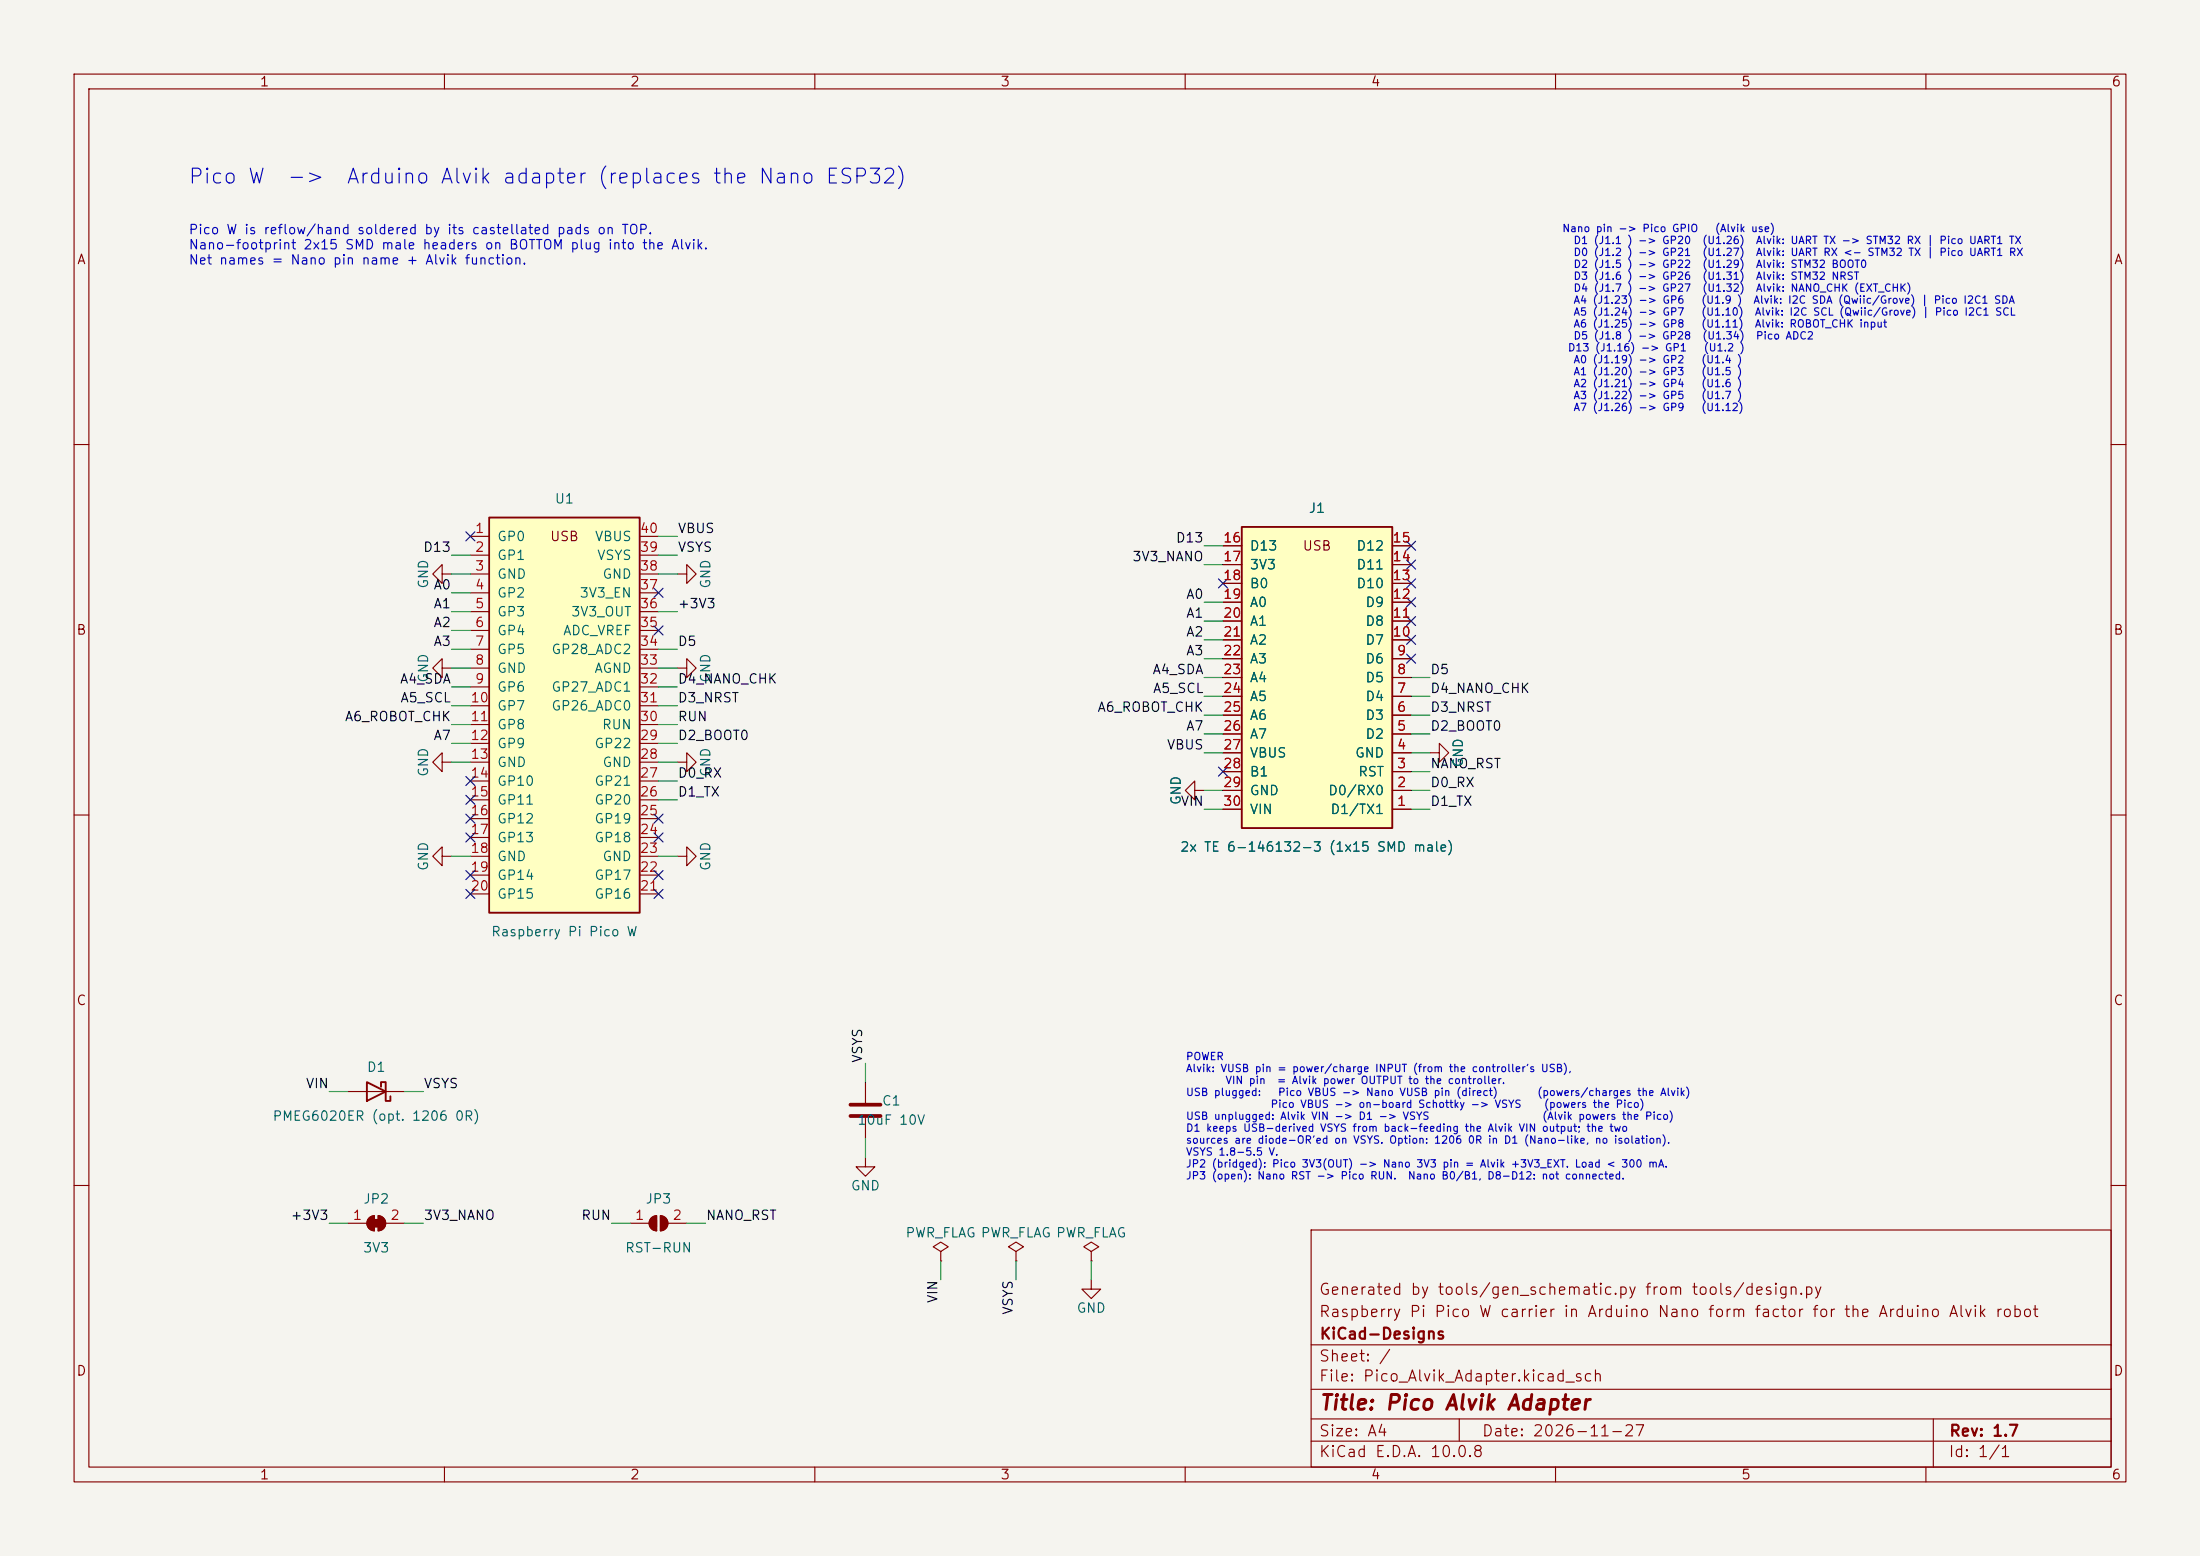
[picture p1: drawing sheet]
(kicad_sch (version 20230121) (generator eeschema)

 (paper "A4")

 (title_block
  (title "Pico Alvik Adapter")
  (date "2026-11-27")
  (rev "1.7")
  (company "KiCad-Designs")
  (comment 1 "Raspberry Pi Pico W carrier in Arduino Nano form factor for the Arduino Alvik robot")
  (comment 2 "Generated by tools/gen_schematic.py from tools/design.py"))

 (lib_symbols
  (symbol "Device:C" (pin_numbers hide) (pin_names (offset 0.254)) (in_bom yes) (on_board yes)
    (property "Reference" "C" (at 0.635 2.54 0) (effects (font (size 1.27 1.27)) (justify left)))
    (property "Value" "C" (at 0.635 -2.54 0) (effects (font (size 1.27 1.27)) (justify left)))
    (property "Footprint" "" (at 0.9652 -3.81 0) (effects (font (size 1.27 1.27)) hide))
    (property "Datasheet" "~" (at 0 0 0) (effects (font (size 1.27 1.27)) hide))
    (symbol "C_0_1"
    (polyline (pts (xy -2.032 -0.762) (xy 2.032 -0.762)) (stroke (width 0.508) (type default)) (fill (type none)))
    (polyline (pts (xy -2.032 0.762) (xy 2.032 0.762)) (stroke (width 0.508) (type default)) (fill (type none))))
    (symbol "C_1_1"
    (pin passive line (at 0 3.81 270) (length 2.794) (name "~" (effects (font (size 1.27 1.27)))) (number "1" (effects (font (size 1.27 1.27)))))
    (pin passive line (at 0 -3.81 90) (length 2.794) (name "~" (effects (font (size 1.27 1.27)))) (number "2" (effects (font (size 1.27 1.27)))))))
  (symbol "Device:D_Schottky" (pin_numbers hide) (pin_names (offset 1.016) hide) (in_bom yes) (on_board yes)
    (property "Reference" "D" (at 0 2.54 0) (effects (font (size 1.27 1.27))))
    (property "Value" "D_Schottky" (at 0 -2.54 0) (effects (font (size 1.27 1.27))))
    (property "Footprint" "" (at 0 0 0) (effects (font (size 1.27 1.27)) hide))
    (property "Datasheet" "~" (at 0 0 0) (effects (font (size 1.27 1.27)) hide))
    (symbol "D_Schottky_0_1"
    (polyline (pts (xy 1.27 0) (xy -1.27 0)) (stroke (width 0) (type default)) (fill (type none)))
    (polyline (pts (xy 1.27 1.27) (xy 1.27 -1.27) (xy -1.27 0) (xy 1.27 1.27)) (stroke (width 0.254) (type default)) (fill (type none)))
    (polyline (pts (xy -1.905 0.635) (xy -1.905 1.27) (xy -1.27 1.27) (xy -1.27 -1.27) (xy -0.635 -1.27) (xy -0.635 -0.635)) (stroke (width 0.254) (type default)) (fill (type none))))
    (symbol "D_Schottky_1_1"
    (pin passive line (at -3.81 0 0) (length 2.54) (name "K" (effects (font (size 1.27 1.27)))) (number "1" (effects (font (size 1.27 1.27)))))
    (pin passive line (at 3.81 0 180) (length 2.54) (name "A" (effects (font (size 1.27 1.27)))) (number "2" (effects (font (size 1.27 1.27)))))))
  (symbol "Jumper:SolderJumper_2_Bridged" (pin_names (offset 0) hide) (in_bom yes) (on_board yes)
    (property "Reference" "JP" (at 0 2.032 0) (effects (font (size 1.27 1.27))))
    (property "Value" "SolderJumper_2_Bridged" (at 0 -2.54 0) (effects (font (size 1.27 1.27))))
    (property "Footprint" "" (at 0 0 0) (effects (font (size 1.27 1.27)) hide))
    (property "Datasheet" "~" (at 0 0 0) (effects (font (size 1.27 1.27)) hide))
    (symbol "SolderJumper_2_Bridged_0_1"
    (rectangle (start -0.508 0.508) (end 0.508 -0.508) (stroke (width 0) (type default)) (fill (type outline)))
    (arc (start -0.254 1.016) (mid -1.2656 0) (end -0.254 -1.016) (stroke (width 0) (type default)) (fill (type none)))
    (arc (start -0.254 1.016) (mid -1.2656 0) (end -0.254 -1.016) (stroke (width 0) (type default)) (fill (type outline)))
    (polyline (pts (xy -0.254 1.016) (xy -0.254 -1.016)) (stroke (width 0) (type default)) (fill (type none)))
    (polyline (pts (xy 0.254 1.016) (xy 0.254 -1.016)) (stroke (width 0) (type default)) (fill (type none)))
    (arc (start 0.254 -1.016) (mid 1.2656 0) (end 0.254 1.016) (stroke (width 0) (type default)) (fill (type none)))
    (arc (start 0.254 -1.016) (mid 1.2656 0) (end 0.254 1.016) (stroke (width 0) (type default)) (fill (type outline))))
    (symbol "SolderJumper_2_Bridged_1_1"
    (pin passive line (at -3.81 0 0) (length 2.54) (name "A" (effects (font (size 1.27 1.27)))) (number "1" (effects (font (size 1.27 1.27)))))
    (pin passive line (at 3.81 0 180) (length 2.54) (name "B" (effects (font (size 1.27 1.27)))) (number "2" (effects (font (size 1.27 1.27)))))))
  (symbol "Jumper:SolderJumper_2_Open" (pin_names (offset 0) hide) (in_bom yes) (on_board yes)
    (property "Reference" "JP" (at 0 2.032 0) (effects (font (size 1.27 1.27))))
    (property "Value" "SolderJumper_2_Open" (at 0 -2.54 0) (effects (font (size 1.27 1.27))))
    (property "Footprint" "" (at 0 0 0) (effects (font (size 1.27 1.27)) hide))
    (property "Datasheet" "~" (at 0 0 0) (effects (font (size 1.27 1.27)) hide))
    (symbol "SolderJumper_2_Open_0_1"
    (arc (start -0.254 1.016) (mid -1.2656 0) (end -0.254 -1.016) (stroke (width 0) (type default)) (fill (type none)))
    (arc (start -0.254 1.016) (mid -1.2656 0) (end -0.254 -1.016) (stroke (width 0) (type default)) (fill (type outline)))
    (polyline (pts (xy -0.254 1.016) (xy -0.254 -1.016)) (stroke (width 0) (type default)) (fill (type none)))
    (polyline (pts (xy 0.254 1.016) (xy 0.254 -1.016)) (stroke (width 0) (type default)) (fill (type none)))
    (arc (start 0.254 -1.016) (mid 1.2656 0) (end 0.254 1.016) (stroke (width 0) (type default)) (fill (type none)))
    (arc (start 0.254 -1.016) (mid 1.2656 0) (end 0.254 1.016) (stroke (width 0) (type default)) (fill (type outline))))
    (symbol "SolderJumper_2_Open_1_1"
    (pin passive line (at -3.81 0 0) (length 2.54) (name "A" (effects (font (size 1.27 1.27)))) (number "1" (effects (font (size 1.27 1.27)))))
    (pin passive line (at 3.81 0 180) (length 2.54) (name "B" (effects (font (size 1.27 1.27)))) (number "2" (effects (font (size 1.27 1.27)))))))
  (symbol "PicoAlvik:Arduino_Nano_Headers" (pin_names (offset 1.016)) (in_bom yes) (on_board yes)
    (property "Reference" "J" (at 0 22.225 0) (effects (font (size 1.27 1.27))))
    (property "Value" "Arduino_Nano_Headers" (at 0 -22.225 0) (effects (font (size 1.27 1.27))))
    (property "Footprint" "PicoAlvik:Arduino_Nano_SMD_Headers_Bottom" (at 0 -24.765 0) (effects (font (size 1.27 1.27)) hide))
    (property "Datasheet" "https://docs.arduino.cc/hardware/nano-esp32" (at 0 -27.305 0) (effects (font (size 1.27 1.27)) hide))
    (symbol "Arduino_Nano_Headers_0_1"
    (rectangle (start -10.16 20.32) (end 10.16 -20.32) (stroke (width 0.254) (type default)) (fill (type background)))
    (text "USB" (at 0 17.78 0) (effects (font (size 1.27 1.27)))))
    (symbol "Arduino_Nano_Headers_1_1"
    (pin passive line (at -12.7 17.78 0) (length 2.54) (name "D13" (effects (font (size 1.27 1.27)))) (number "16" (effects (font (size 1.27 1.27)))))
    (pin passive line (at -12.7 15.24 0) (length 2.54) (name "3V3" (effects (font (size 1.27 1.27)))) (number "17" (effects (font (size 1.27 1.27)))))
    (pin passive line (at -12.7 12.7 0) (length 2.54) (name "B0" (effects (font (size 1.27 1.27)))) (number "18" (effects (font (size 1.27 1.27)))))
    (pin passive line (at -12.7 10.16 0) (length 2.54) (name "A0" (effects (font (size 1.27 1.27)))) (number "19" (effects (font (size 1.27 1.27)))))
    (pin passive line (at -12.7 7.62 0) (length 2.54) (name "A1" (effects (font (size 1.27 1.27)))) (number "20" (effects (font (size 1.27 1.27)))))
    (pin passive line (at -12.7 5.08 0) (length 2.54) (name "A2" (effects (font (size 1.27 1.27)))) (number "21" (effects (font (size 1.27 1.27)))))
    (pin passive line (at -12.7 2.54 0) (length 2.54) (name "A3" (effects (font (size 1.27 1.27)))) (number "22" (effects (font (size 1.27 1.27)))))
    (pin passive line (at -12.7 0 0) (length 2.54) (name "A4" (effects (font (size 1.27 1.27)))) (number "23" (effects (font (size 1.27 1.27)))))
    (pin passive line (at -12.7 -2.54 0) (length 2.54) (name "A5" (effects (font (size 1.27 1.27)))) (number "24" (effects (font (size 1.27 1.27)))))
    (pin passive line (at -12.7 -5.08 0) (length 2.54) (name "A6" (effects (font (size 1.27 1.27)))) (number "25" (effects (font (size 1.27 1.27)))))
    (pin passive line (at -12.7 -7.62 0) (length 2.54) (name "A7" (effects (font (size 1.27 1.27)))) (number "26" (effects (font (size 1.27 1.27)))))
    (pin passive line (at -12.7 -10.16 0) (length 2.54) (name "VBUS" (effects (font (size 1.27 1.27)))) (number "27" (effects (font (size 1.27 1.27)))))
    (pin passive line (at -12.7 -12.7 0) (length 2.54) (name "B1" (effects (font (size 1.27 1.27)))) (number "28" (effects (font (size 1.27 1.27)))))
    (pin passive line (at -12.7 -15.24 0) (length 2.54) (name "GND" (effects (font (size 1.27 1.27)))) (number "29" (effects (font (size 1.27 1.27)))))
    (pin passive line (at -12.7 -17.78 0) (length 2.54) (name "VIN" (effects (font (size 1.27 1.27)))) (number "30" (effects (font (size 1.27 1.27)))))
    (pin passive line (at 12.7 17.78 180) (length 2.54) (name "D12" (effects (font (size 1.27 1.27)))) (number "15" (effects (font (size 1.27 1.27)))))
    (pin passive line (at 12.7 15.24 180) (length 2.54) (name "D11" (effects (font (size 1.27 1.27)))) (number "14" (effects (font (size 1.27 1.27)))))
    (pin passive line (at 12.7 12.7 180) (length 2.54) (name "D10" (effects (font (size 1.27 1.27)))) (number "13" (effects (font (size 1.27 1.27)))))
    (pin passive line (at 12.7 10.16 180) (length 2.54) (name "D9" (effects (font (size 1.27 1.27)))) (number "12" (effects (font (size 1.27 1.27)))))
    (pin passive line (at 12.7 7.62 180) (length 2.54) (name "D8" (effects (font (size 1.27 1.27)))) (number "11" (effects (font (size 1.27 1.27)))))
    (pin passive line (at 12.7 5.08 180) (length 2.54) (name "D7" (effects (font (size 1.27 1.27)))) (number "10" (effects (font (size 1.27 1.27)))))
    (pin passive line (at 12.7 2.54 180) (length 2.54) (name "D6" (effects (font (size 1.27 1.27)))) (number "9" (effects (font (size 1.27 1.27)))))
    (pin passive line (at 12.7 0 180) (length 2.54) (name "D5" (effects (font (size 1.27 1.27)))) (number "8" (effects (font (size 1.27 1.27)))))
    (pin passive line (at 12.7 -2.54 180) (length 2.54) (name "D4" (effects (font (size 1.27 1.27)))) (number "7" (effects (font (size 1.27 1.27)))))
    (pin passive line (at 12.7 -5.08 180) (length 2.54) (name "D3" (effects (font (size 1.27 1.27)))) (number "6" (effects (font (size 1.27 1.27)))))
    (pin passive line (at 12.7 -7.62 180) (length 2.54) (name "D2" (effects (font (size 1.27 1.27)))) (number "5" (effects (font (size 1.27 1.27)))))
    (pin passive line (at 12.7 -10.16 180) (length 2.54) (name "GND" (effects (font (size 1.27 1.27)))) (number "4" (effects (font (size 1.27 1.27)))))
    (pin passive line (at 12.7 -12.7 180) (length 2.54) (name "RST" (effects (font (size 1.27 1.27)))) (number "3" (effects (font (size 1.27 1.27)))))
    (pin passive line (at 12.7 -15.24 180) (length 2.54) (name "D0/RX0" (effects (font (size 1.27 1.27)))) (number "2" (effects (font (size 1.27 1.27)))))
    (pin passive line (at 12.7 -17.78 180) (length 2.54) (name "D1/TX1" (effects (font (size 1.27 1.27)))) (number "1" (effects (font (size 1.27 1.27)))))))
  (symbol "PicoAlvik:RPi_Pico_W" (pin_names (offset 1.016)) (in_bom yes) (on_board yes)
    (property "Reference" "U" (at 0 28.575 0) (effects (font (size 1.27 1.27))))
    (property "Value" "RPi_Pico_W" (at 0 -28.575 0) (effects (font (size 1.27 1.27))))
    (property "Footprint" "PicoAlvik:RPi_Pico_W_SMD_Castellated" (at 0 -31.115 0) (effects (font (size 1.27 1.27)) hide))
    (property "Datasheet" "https://datasheets.raspberrypi.com/picow/pico-w-datasheet.pdf" (at 0 -33.655 0) (effects (font (size 1.27 1.27)) hide))
    (symbol "RPi_Pico_W_0_1"
    (rectangle (start -10.16 26.67) (end 10.16 -26.67) (stroke (width 0.254) (type default)) (fill (type background)))
    (text "USB" (at 0 24.13 0) (effects (font (size 1.27 1.27)))))
    (symbol "RPi_Pico_W_1_1"
    (pin bidirectional line (at -12.7 24.13 0) (length 2.54) (name "GP0" (effects (font (size 1.27 1.27)))) (number "1" (effects (font (size 1.27 1.27)))))
    (pin bidirectional line (at -12.7 21.59 0) (length 2.54) (name "GP1" (effects (font (size 1.27 1.27)))) (number "2" (effects (font (size 1.27 1.27)))))
    (pin power_in line (at -12.7 19.05 0) (length 2.54) (name "GND" (effects (font (size 1.27 1.27)))) (number "3" (effects (font (size 1.27 1.27)))))
    (pin bidirectional line (at -12.7 16.51 0) (length 2.54) (name "GP2" (effects (font (size 1.27 1.27)))) (number "4" (effects (font (size 1.27 1.27)))))
    (pin bidirectional line (at -12.7 13.97 0) (length 2.54) (name "GP3" (effects (font (size 1.27 1.27)))) (number "5" (effects (font (size 1.27 1.27)))))
    (pin bidirectional line (at -12.7 11.43 0) (length 2.54) (name "GP4" (effects (font (size 1.27 1.27)))) (number "6" (effects (font (size 1.27 1.27)))))
    (pin bidirectional line (at -12.7 8.89 0) (length 2.54) (name "GP5" (effects (font (size 1.27 1.27)))) (number "7" (effects (font (size 1.27 1.27)))))
    (pin power_in line (at -12.7 6.35 0) (length 2.54) (name "GND" (effects (font (size 1.27 1.27)))) (number "8" (effects (font (size 1.27 1.27)))))
    (pin bidirectional line (at -12.7 3.81 0) (length 2.54) (name "GP6" (effects (font (size 1.27 1.27)))) (number "9" (effects (font (size 1.27 1.27)))))
    (pin bidirectional line (at -12.7 1.27 0) (length 2.54) (name "GP7" (effects (font (size 1.27 1.27)))) (number "10" (effects (font (size 1.27 1.27)))))
    (pin bidirectional line (at -12.7 -1.27 0) (length 2.54) (name "GP8" (effects (font (size 1.27 1.27)))) (number "11" (effects (font (size 1.27 1.27)))))
    (pin bidirectional line (at -12.7 -3.81 0) (length 2.54) (name "GP9" (effects (font (size 1.27 1.27)))) (number "12" (effects (font (size 1.27 1.27)))))
    (pin power_in line (at -12.7 -6.35 0) (length 2.54) (name "GND" (effects (font (size 1.27 1.27)))) (number "13" (effects (font (size 1.27 1.27)))))
    (pin bidirectional line (at -12.7 -8.89 0) (length 2.54) (name "GP10" (effects (font (size 1.27 1.27)))) (number "14" (effects (font (size 1.27 1.27)))))
    (pin bidirectional line (at -12.7 -11.43 0) (length 2.54) (name "GP11" (effects (font (size 1.27 1.27)))) (number "15" (effects (font (size 1.27 1.27)))))
    (pin bidirectional line (at -12.7 -13.97 0) (length 2.54) (name "GP12" (effects (font (size 1.27 1.27)))) (number "16" (effects (font (size 1.27 1.27)))))
    (pin bidirectional line (at -12.7 -16.51 0) (length 2.54) (name "GP13" (effects (font (size 1.27 1.27)))) (number "17" (effects (font (size 1.27 1.27)))))
    (pin power_in line (at -12.7 -19.05 0) (length 2.54) (name "GND" (effects (font (size 1.27 1.27)))) (number "18" (effects (font (size 1.27 1.27)))))
    (pin bidirectional line (at -12.7 -21.59 0) (length 2.54) (name "GP14" (effects (font (size 1.27 1.27)))) (number "19" (effects (font (size 1.27 1.27)))))
    (pin bidirectional line (at -12.7 -24.13 0) (length 2.54) (name "GP15" (effects (font (size 1.27 1.27)))) (number "20" (effects (font (size 1.27 1.27)))))
    (pin passive line (at 12.7 24.13 180) (length 2.54) (name "VBUS" (effects (font (size 1.27 1.27)))) (number "40" (effects (font (size 1.27 1.27)))))
    (pin power_in line (at 12.7 21.59 180) (length 2.54) (name "VSYS" (effects (font (size 1.27 1.27)))) (number "39" (effects (font (size 1.27 1.27)))))
    (pin power_in line (at 12.7 19.05 180) (length 2.54) (name "GND" (effects (font (size 1.27 1.27)))) (number "38" (effects (font (size 1.27 1.27)))))
    (pin input line (at 12.7 16.51 180) (length 2.54) (name "3V3_EN" (effects (font (size 1.27 1.27)))) (number "37" (effects (font (size 1.27 1.27)))))
    (pin power_out line (at 12.7 13.97 180) (length 2.54) (name "3V3_OUT" (effects (font (size 1.27 1.27)))) (number "36" (effects (font (size 1.27 1.27)))))
    (pin passive line (at 12.7 11.43 180) (length 2.54) (name "ADC_VREF" (effects (font (size 1.27 1.27)))) (number "35" (effects (font (size 1.27 1.27)))))
    (pin bidirectional line (at 12.7 8.89 180) (length 2.54) (name "GP28_ADC2" (effects (font (size 1.27 1.27)))) (number "34" (effects (font (size 1.27 1.27)))))
    (pin power_in line (at 12.7 6.35 180) (length 2.54) (name "AGND" (effects (font (size 1.27 1.27)))) (number "33" (effects (font (size 1.27 1.27)))))
    (pin bidirectional line (at 12.7 3.81 180) (length 2.54) (name "GP27_ADC1" (effects (font (size 1.27 1.27)))) (number "32" (effects (font (size 1.27 1.27)))))
    (pin bidirectional line (at 12.7 1.27 180) (length 2.54) (name "GP26_ADC0" (effects (font (size 1.27 1.27)))) (number "31" (effects (font (size 1.27 1.27)))))
    (pin input line (at 12.7 -1.27 180) (length 2.54) (name "RUN" (effects (font (size 1.27 1.27)))) (number "30" (effects (font (size 1.27 1.27)))))
    (pin bidirectional line (at 12.7 -3.81 180) (length 2.54) (name "GP22" (effects (font (size 1.27 1.27)))) (number "29" (effects (font (size 1.27 1.27)))))
    (pin power_in line (at 12.7 -6.35 180) (length 2.54) (name "GND" (effects (font (size 1.27 1.27)))) (number "28" (effects (font (size 1.27 1.27)))))
    (pin bidirectional line (at 12.7 -8.89 180) (length 2.54) (name "GP21" (effects (font (size 1.27 1.27)))) (number "27" (effects (font (size 1.27 1.27)))))
    (pin bidirectional line (at 12.7 -11.43 180) (length 2.54) (name "GP20" (effects (font (size 1.27 1.27)))) (number "26" (effects (font (size 1.27 1.27)))))
    (pin bidirectional line (at 12.7 -13.97 180) (length 2.54) (name "GP19" (effects (font (size 1.27 1.27)))) (number "25" (effects (font (size 1.27 1.27)))))
    (pin bidirectional line (at 12.7 -16.51 180) (length 2.54) (name "GP18" (effects (font (size 1.27 1.27)))) (number "24" (effects (font (size 1.27 1.27)))))
    (pin power_in line (at 12.7 -19.05 180) (length 2.54) (name "GND" (effects (font (size 1.27 1.27)))) (number "23" (effects (font (size 1.27 1.27)))))
    (pin bidirectional line (at 12.7 -21.59 180) (length 2.54) (name "GP17" (effects (font (size 1.27 1.27)))) (number "22" (effects (font (size 1.27 1.27)))))
    (pin bidirectional line (at 12.7 -24.13 180) (length 2.54) (name "GP16" (effects (font (size 1.27 1.27)))) (number "21" (effects (font (size 1.27 1.27)))))))
  (symbol "power:GND" (power) (pin_names (offset 0)) (in_bom yes) (on_board yes)
    (property "Reference" "#PWR" (at 0 -6.35 0) (effects (font (size 1.27 1.27)) hide))
    (property "Value" "GND" (at 0 -3.81 0) (effects (font (size 1.27 1.27))))
    (property "Footprint" "" (at 0 0 0) (effects (font (size 1.27 1.27)) hide))
    (property "Datasheet" "" (at 0 0 0) (effects (font (size 1.27 1.27)) hide))
    (symbol "GND_0_1"
    (polyline (pts (xy 0 0) (xy 0 -1.27) (xy 1.27 -1.27) (xy 0 -2.54) (xy -1.27 -1.27) (xy 0 -1.27)) (stroke (width 0) (type default)) (fill (type none))))
    (symbol "GND_1_1"
    (pin power_in line (at 0 0 270) (length 0) hide (name "GND" (effects (font (size 1.27 1.27)))) (number "1" (effects (font (size 1.27 1.27)))))))
  (symbol "power:PWR_FLAG" (power) (pin_numbers hide) (pin_names (offset 0) hide) (in_bom yes) (on_board yes)
    (property "Reference" "#FLG" (at 0 1.905 0) (effects (font (size 1.27 1.27)) hide))
    (property "Value" "PWR_FLAG" (at 0 3.81 0) (effects (font (size 1.27 1.27))))
    (property "Footprint" "" (at 0 0 0) (effects (font (size 1.27 1.27)) hide))
    (property "Datasheet" "~" (at 0 0 0) (effects (font (size 1.27 1.27)) hide))
    (symbol "PWR_FLAG_0_0"
    (pin power_out line (at 0 0 90) (length 0) (name "pwr" (effects (font (size 1.27 1.27)))) (number "1" (effects (font (size 1.27 1.27))))))
    (symbol "PWR_FLAG_0_1"
    (polyline (pts (xy 0 0) (xy 0 1.27) (xy -1.016 1.905) (xy 0 2.54) (xy 1.016 1.905) (xy 0 1.27)) (stroke (width 0) (type default)) (fill (type none))))))

 (symbol (lib_id "PicoAlvik:RPi_Pico_W") (at 76.2 96.52 0) (unit 1) (in_bom yes) (on_board yes) (dnp no)
  (property "Reference" "U1" (at 76.2 67.31 0) (effects (font (size 1.27 1.27))))
  (property "Value" "Raspberry Pi Pico W" (at 76.2 125.73 0) (effects (font (size 1.27 1.27))))
  (property "Footprint" "PicoAlvik:RPi_Pico_W_SMD_Castellated" (at 76.2 96.52 0) (effects (font (size 1.27 1.27)) hide))
  (property "Datasheet" "~" (at 76.2 96.52 0) (effects (font (size 1.27 1.27)) hide)) (pin "1") (pin "2") (pin "3") (pin "4") (pin "5") (pin "6") (pin "7") (pin "8") (pin "9") (pin "10") (pin "11") (pin "12") (pin "13") (pin "14") (pin "15") (pin "16") (pin "17") (pin "18") (pin "19") (pin "20") (pin "40") (pin "39") (pin "38") (pin "37") (pin "36") (pin "35") (pin "34") (pin "33") (pin "32") (pin "31") (pin "30") (pin "29") (pin "28") (pin "27") (pin "26") (pin "25") (pin "24") (pin "23") (pin "22") (pin "21"))
 (no_connect (at 63.5 72.39))
 (wire (pts (xy 63.5 74.93) (xy 60.96 74.93)) (stroke (width 0) (type default)))
 (label "D13" (at 60.96 74.93 180) (fields_autoplaced) (effects (font (size 1.27 1.27)) (justify right bottom)))
 (wire (pts (xy 63.5 77.47) (xy 60.96 77.47)) (stroke (width 0) (type default)))
 (symbol (lib_id "power:GND") (at 60.96 77.47 270) (unit 1) (in_bom no) (on_board no) (dnp no)
  (property "Reference" "#PWR001" (at 60.96 83.82 0) (effects (font (size 1.27 1.27)) hide))
  (property "Value" "GND" (at 57.15 77.47 0) (effects (font (size 1.27 1.27))))
  (property "Footprint" "" (at 60.96 77.47 0) (effects (font (size 1.27 1.27)) hide))
  (property "Datasheet" "~" (at 60.96 77.47 0) (effects (font (size 1.27 1.27)) hide)) (pin "1"))
 (wire (pts (xy 63.5 80.01) (xy 60.96 80.01)) (stroke (width 0) (type default)))
 (label "A0" (at 60.96 80.01 180) (fields_autoplaced) (effects (font (size 1.27 1.27)) (justify right bottom)))
 (wire (pts (xy 63.5 82.55) (xy 60.96 82.55)) (stroke (width 0) (type default)))
 (label "A1" (at 60.96 82.55 180) (fields_autoplaced) (effects (font (size 1.27 1.27)) (justify right bottom)))
 (wire (pts (xy 63.5 85.09) (xy 60.96 85.09)) (stroke (width 0) (type default)))
 (label "A2" (at 60.96 85.09 180) (fields_autoplaced) (effects (font (size 1.27 1.27)) (justify right bottom)))
 (wire (pts (xy 63.5 87.63) (xy 60.96 87.63)) (stroke (width 0) (type default)))
 (label "A3" (at 60.96 87.63 180) (fields_autoplaced) (effects (font (size 1.27 1.27)) (justify right bottom)))
 (wire (pts (xy 63.5 90.17) (xy 60.96 90.17)) (stroke (width 0) (type default)))
 (symbol (lib_id "power:GND") (at 60.96 90.17 270) (unit 1) (in_bom no) (on_board no) (dnp no)
  (property "Reference" "#PWR002" (at 60.96 96.52 0) (effects (font (size 1.27 1.27)) hide))
  (property "Value" "GND" (at 57.15 90.17 0) (effects (font (size 1.27 1.27))))
  (property "Footprint" "" (at 60.96 90.17 0) (effects (font (size 1.27 1.27)) hide))
  (property "Datasheet" "~" (at 60.96 90.17 0) (effects (font (size 1.27 1.27)) hide)) (pin "1"))
 (wire (pts (xy 63.5 92.71) (xy 60.96 92.71)) (stroke (width 0) (type default)))
 (label "A4_SDA" (at 60.96 92.71 180) (fields_autoplaced) (effects (font (size 1.27 1.27)) (justify right bottom)))
 (wire (pts (xy 63.5 95.25) (xy 60.96 95.25)) (stroke (width 0) (type default)))
 (label "A5_SCL" (at 60.96 95.25 180) (fields_autoplaced) (effects (font (size 1.27 1.27)) (justify right bottom)))
 (wire (pts (xy 63.5 97.79) (xy 60.96 97.79)) (stroke (width 0) (type default)))
 (label "A6_ROBOT_CHK" (at 60.96 97.79 180) (fields_autoplaced) (effects (font (size 1.27 1.27)) (justify right bottom)))
 (wire (pts (xy 63.5 100.33) (xy 60.96 100.33)) (stroke (width 0) (type default)))
 (label "A7" (at 60.96 100.33 180) (fields_autoplaced) (effects (font (size 1.27 1.27)) (justify right bottom)))
 (wire (pts (xy 63.5 102.87) (xy 60.96 102.87)) (stroke (width 0) (type default)))
 (symbol (lib_id "power:GND") (at 60.96 102.87 270) (unit 1) (in_bom no) (on_board no) (dnp no)
  (property "Reference" "#PWR003" (at 60.96 109.22 0) (effects (font (size 1.27 1.27)) hide))
  (property "Value" "GND" (at 57.15 102.87 0) (effects (font (size 1.27 1.27))))
  (property "Footprint" "" (at 60.96 102.87 0) (effects (font (size 1.27 1.27)) hide))
  (property "Datasheet" "~" (at 60.96 102.87 0) (effects (font (size 1.27 1.27)) hide)) (pin "1"))
 (no_connect (at 63.5 105.41))
 (no_connect (at 63.5 107.95))
 (no_connect (at 63.5 110.49))
 (no_connect (at 63.5 113.03))
 (wire (pts (xy 63.5 115.57) (xy 60.96 115.57)) (stroke (width 0) (type default)))
 (symbol (lib_id "power:GND") (at 60.96 115.57 270) (unit 1) (in_bom no) (on_board no) (dnp no)
  (property "Reference" "#PWR004" (at 60.96 121.92 0) (effects (font (size 1.27 1.27)) hide))
  (property "Value" "GND" (at 57.15 115.57 0) (effects (font (size 1.27 1.27))))
  (property "Footprint" "" (at 60.96 115.57 0) (effects (font (size 1.27 1.27)) hide))
  (property "Datasheet" "~" (at 60.96 115.57 0) (effects (font (size 1.27 1.27)) hide)) (pin "1"))
 (no_connect (at 63.5 118.11))
 (no_connect (at 63.5 120.65))
 (wire (pts (xy 88.9 72.39) (xy 91.44 72.39)) (stroke (width 0) (type default)))
 (label "VBUS" (at 91.44 72.39 0) (fields_autoplaced) (effects (font (size 1.27 1.27)) (justify left bottom)))
 (wire (pts (xy 88.9 74.93) (xy 91.44 74.93)) (stroke (width 0) (type default)))
 (label "VSYS" (at 91.44 74.93 0) (fields_autoplaced) (effects (font (size 1.27 1.27)) (justify left bottom)))
 (wire (pts (xy 88.9 77.47) (xy 91.44 77.47)) (stroke (width 0) (type default)))
 (symbol (lib_id "power:GND") (at 91.44 77.47 90) (unit 1) (in_bom no) (on_board no) (dnp no)
  (property "Reference" "#PWR005" (at 91.44 83.82 0) (effects (font (size 1.27 1.27)) hide))
  (property "Value" "GND" (at 95.25 77.47 0) (effects (font (size 1.27 1.27))))
  (property "Footprint" "" (at 91.44 77.47 0) (effects (font (size 1.27 1.27)) hide))
  (property "Datasheet" "~" (at 91.44 77.47 0) (effects (font (size 1.27 1.27)) hide)) (pin "1"))
 (no_connect (at 88.9 80.01))
 (wire (pts (xy 88.9 82.55) (xy 91.44 82.55)) (stroke (width 0) (type default)))
 (label "+3V3" (at 91.44 82.55 0) (fields_autoplaced) (effects (font (size 1.27 1.27)) (justify left bottom)))
 (no_connect (at 88.9 85.09))
 (wire (pts (xy 88.9 87.63) (xy 91.44 87.63)) (stroke (width 0) (type default)))
 (label "D5" (at 91.44 87.63 0) (fields_autoplaced) (effects (font (size 1.27 1.27)) (justify left bottom)))
 (wire (pts (xy 88.9 90.17) (xy 91.44 90.17)) (stroke (width 0) (type default)))
 (symbol (lib_id "power:GND") (at 91.44 90.17 90) (unit 1) (in_bom no) (on_board no) (dnp no)
  (property "Reference" "#PWR006" (at 91.44 96.52 0) (effects (font (size 1.27 1.27)) hide))
  (property "Value" "GND" (at 95.25 90.17 0) (effects (font (size 1.27 1.27))))
  (property "Footprint" "" (at 91.44 90.17 0) (effects (font (size 1.27 1.27)) hide))
  (property "Datasheet" "~" (at 91.44 90.17 0) (effects (font (size 1.27 1.27)) hide)) (pin "1"))
 (wire (pts (xy 88.9 92.71) (xy 91.44 92.71)) (stroke (width 0) (type default)))
 (label "D4_NANO_CHK" (at 91.44 92.71 0) (fields_autoplaced) (effects (font (size 1.27 1.27)) (justify left bottom)))
 (wire (pts (xy 88.9 95.25) (xy 91.44 95.25)) (stroke (width 0) (type default)))
 (label "D3_NRST" (at 91.44 95.25 0) (fields_autoplaced) (effects (font (size 1.27 1.27)) (justify left bottom)))
 (wire (pts (xy 88.9 97.79) (xy 91.44 97.79)) (stroke (width 0) (type default)))
 (label "RUN" (at 91.44 97.79 0) (fields_autoplaced) (effects (font (size 1.27 1.27)) (justify left bottom)))
 (wire (pts (xy 88.9 100.33) (xy 91.44 100.33)) (stroke (width 0) (type default)))
 (label "D2_BOOT0" (at 91.44 100.33 0) (fields_autoplaced) (effects (font (size 1.27 1.27)) (justify left bottom)))
 (wire (pts (xy 88.9 102.87) (xy 91.44 102.87)) (stroke (width 0) (type default)))
 (symbol (lib_id "power:GND") (at 91.44 102.87 90) (unit 1) (in_bom no) (on_board no) (dnp no)
  (property "Reference" "#PWR007" (at 91.44 109.22 0) (effects (font (size 1.27 1.27)) hide))
  (property "Value" "GND" (at 95.25 102.87 0) (effects (font (size 1.27 1.27))))
  (property "Footprint" "" (at 91.44 102.87 0) (effects (font (size 1.27 1.27)) hide))
  (property "Datasheet" "~" (at 91.44 102.87 0) (effects (font (size 1.27 1.27)) hide)) (pin "1"))
 (wire (pts (xy 88.9 105.41) (xy 91.44 105.41)) (stroke (width 0) (type default)))
 (label "D0_RX" (at 91.44 105.41 0) (fields_autoplaced) (effects (font (size 1.27 1.27)) (justify left bottom)))
 (wire (pts (xy 88.9 107.95) (xy 91.44 107.95)) (stroke (width 0) (type default)))
 (label "D1_TX" (at 91.44 107.95 0) (fields_autoplaced) (effects (font (size 1.27 1.27)) (justify left bottom)))
 (no_connect (at 88.9 110.49))
 (no_connect (at 88.9 113.03))
 (wire (pts (xy 88.9 115.57) (xy 91.44 115.57)) (stroke (width 0) (type default)))
 (symbol (lib_id "power:GND") (at 91.44 115.57 90) (unit 1) (in_bom no) (on_board no) (dnp no)
  (property "Reference" "#PWR008" (at 91.44 121.92 0) (effects (font (size 1.27 1.27)) hide))
  (property "Value" "GND" (at 95.25 115.57 0) (effects (font (size 1.27 1.27))))
  (property "Footprint" "" (at 91.44 115.57 0) (effects (font (size 1.27 1.27)) hide))
  (property "Datasheet" "~" (at 91.44 115.57 0) (effects (font (size 1.27 1.27)) hide)) (pin "1"))
 (no_connect (at 88.9 118.11))
 (no_connect (at 88.9 120.65))
 (symbol (lib_id "PicoAlvik:Arduino_Nano_Headers") (at 177.8 91.44 0) (unit 1) (in_bom yes) (on_board yes) (dnp no)
  (property "Reference" "J1" (at 177.8 68.58 0) (effects (font (size 1.27 1.27))))
  (property "Value" "2x TE 6-146132-3 (1x15 SMD male)" (at 177.8 114.3 0) (effects (font (size 1.27 1.27))))
  (property "Footprint" "PicoAlvik:Arduino_Nano_SMD_Headers_Bottom" (at 177.8 91.44 0) (effects (font (size 1.27 1.27)) hide))
  (property "Datasheet" "~" (at 177.8 91.44 0) (effects (font (size 1.27 1.27)) hide)) (pin "16") (pin "17") (pin "18") (pin "19") (pin "20") (pin "21") (pin "22") (pin "23") (pin "24") (pin "25") (pin "26") (pin "27") (pin "28") (pin "29") (pin "30") (pin "15") (pin "14") (pin "13") (pin "12") (pin "11") (pin "10") (pin "9") (pin "8") (pin "7") (pin "6") (pin "5") (pin "4") (pin "3") (pin "2") (pin "1"))
 (wire (pts (xy 165.1 73.66) (xy 162.56 73.66)) (stroke (width 0) (type default)))
 (label "D13" (at 162.56 73.66 180) (fields_autoplaced) (effects (font (size 1.27 1.27)) (justify right bottom)))
 (wire (pts (xy 165.1 76.2) (xy 162.56 76.2)) (stroke (width 0) (type default)))
 (label "3V3_NANO" (at 162.56 76.2 180) (fields_autoplaced) (effects (font (size 1.27 1.27)) (justify right bottom)))
 (no_connect (at 165.1 78.74))
 (wire (pts (xy 165.1 81.28) (xy 162.56 81.28)) (stroke (width 0) (type default)))
 (label "A0" (at 162.56 81.28 180) (fields_autoplaced) (effects (font (size 1.27 1.27)) (justify right bottom)))
 (wire (pts (xy 165.1 83.82) (xy 162.56 83.82)) (stroke (width 0) (type default)))
 (label "A1" (at 162.56 83.82 180) (fields_autoplaced) (effects (font (size 1.27 1.27)) (justify right bottom)))
 (wire (pts (xy 165.1 86.36) (xy 162.56 86.36)) (stroke (width 0) (type default)))
 (label "A2" (at 162.56 86.36 180) (fields_autoplaced) (effects (font (size 1.27 1.27)) (justify right bottom)))
 (wire (pts (xy 165.1 88.9) (xy 162.56 88.9)) (stroke (width 0) (type default)))
 (label "A3" (at 162.56 88.9 180) (fields_autoplaced) (effects (font (size 1.27 1.27)) (justify right bottom)))
 (wire (pts (xy 165.1 91.44) (xy 162.56 91.44)) (stroke (width 0) (type default)))
 (label "A4_SDA" (at 162.56 91.44 180) (fields_autoplaced) (effects (font (size 1.27 1.27)) (justify right bottom)))
 (wire (pts (xy 165.1 93.98) (xy 162.56 93.98)) (stroke (width 0) (type default)))
 (label "A5_SCL" (at 162.56 93.98 180) (fields_autoplaced) (effects (font (size 1.27 1.27)) (justify right bottom)))
 (wire (pts (xy 165.1 96.52) (xy 162.56 96.52)) (stroke (width 0) (type default)))
 (label "A6_ROBOT_CHK" (at 162.56 96.52 180) (fields_autoplaced) (effects (font (size 1.27 1.27)) (justify right bottom)))
 (wire (pts (xy 165.1 99.06) (xy 162.56 99.06)) (stroke (width 0) (type default)))
 (label "A7" (at 162.56 99.06 180) (fields_autoplaced) (effects (font (size 1.27 1.27)) (justify right bottom)))
 (wire (pts (xy 165.1 101.6) (xy 162.56 101.6)) (stroke (width 0) (type default)))
 (label "VBUS" (at 162.56 101.6 180) (fields_autoplaced) (effects (font (size 1.27 1.27)) (justify right bottom)))
 (no_connect (at 165.1 104.14))
 (wire (pts (xy 165.1 106.68) (xy 162.56 106.68)) (stroke (width 0) (type default)))
 (symbol (lib_id "power:GND") (at 162.56 106.68 270) (unit 1) (in_bom no) (on_board no) (dnp no)
  (property "Reference" "#PWR009" (at 162.56 113.03 0) (effects (font (size 1.27 1.27)) hide))
  (property "Value" "GND" (at 158.75 106.68 0) (effects (font (size 1.27 1.27))))
  (property "Footprint" "" (at 162.56 106.68 0) (effects (font (size 1.27 1.27)) hide))
  (property "Datasheet" "~" (at 162.56 106.68 0) (effects (font (size 1.27 1.27)) hide)) (pin "1"))
 (wire (pts (xy 165.1 109.22) (xy 162.56 109.22)) (stroke (width 0) (type default)))
 (label "VIN" (at 162.56 109.22 180) (fields_autoplaced) (effects (font (size 1.27 1.27)) (justify right bottom)))
 (no_connect (at 190.5 73.66))
 (no_connect (at 190.5 76.2))
 (no_connect (at 190.5 78.74))
 (no_connect (at 190.5 81.28))
 (no_connect (at 190.5 83.82))
 (no_connect (at 190.5 86.36))
 (no_connect (at 190.5 88.9))
 (wire (pts (xy 190.5 91.44) (xy 193.04 91.44)) (stroke (width 0) (type default)))
 (label "D5" (at 193.04 91.44 0) (fields_autoplaced) (effects (font (size 1.27 1.27)) (justify left bottom)))
 (wire (pts (xy 190.5 93.98) (xy 193.04 93.98)) (stroke (width 0) (type default)))
 (label "D4_NANO_CHK" (at 193.04 93.98 0) (fields_autoplaced) (effects (font (size 1.27 1.27)) (justify left bottom)))
 (wire (pts (xy 190.5 96.52) (xy 193.04 96.52)) (stroke (width 0) (type default)))
 (label "D3_NRST" (at 193.04 96.52 0) (fields_autoplaced) (effects (font (size 1.27 1.27)) (justify left bottom)))
 (wire (pts (xy 190.5 99.06) (xy 193.04 99.06)) (stroke (width 0) (type default)))
 (label "D2_BOOT0" (at 193.04 99.06 0) (fields_autoplaced) (effects (font (size 1.27 1.27)) (justify left bottom)))
 (wire (pts (xy 190.5 101.6) (xy 193.04 101.6)) (stroke (width 0) (type default)))
 (symbol (lib_id "power:GND") (at 193.04 101.6 90) (unit 1) (in_bom no) (on_board no) (dnp no)
  (property "Reference" "#PWR010" (at 193.04 107.95 0) (effects (font (size 1.27 1.27)) hide))
  (property "Value" "GND" (at 196.85 101.6 0) (effects (font (size 1.27 1.27))))
  (property "Footprint" "" (at 193.04 101.6 0) (effects (font (size 1.27 1.27)) hide))
  (property "Datasheet" "~" (at 193.04 101.6 0) (effects (font (size 1.27 1.27)) hide)) (pin "1"))
 (wire (pts (xy 190.5 104.14) (xy 193.04 104.14)) (stroke (width 0) (type default)))
 (label "NANO_RST" (at 193.04 104.14 0) (fields_autoplaced) (effects (font (size 1.27 1.27)) (justify left bottom)))
 (wire (pts (xy 190.5 106.68) (xy 193.04 106.68)) (stroke (width 0) (type default)))
 (label "D0_RX" (at 193.04 106.68 0) (fields_autoplaced) (effects (font (size 1.27 1.27)) (justify left bottom)))
 (wire (pts (xy 190.5 109.22) (xy 193.04 109.22)) (stroke (width 0) (type default)))
 (label "D1_TX" (at 193.04 109.22 0) (fields_autoplaced) (effects (font (size 1.27 1.27)) (justify left bottom)))
 (symbol (lib_id "Device:D_Schottky") (at 50.8 147.32 180) (unit 1) (in_bom yes) (on_board yes) (dnp no)
  (property "Reference" "D1" (at 50.8 144.02 0) (effects (font (size 1.27 1.27))))
  (property "Value" "PMEG6020ER (opt. 1206 0R)" (at 50.8 150.62 0) (effects (font (size 1.27 1.27))))
  (property "Footprint" "Diode_SMD:Nexperia_CFP3_SOD-123W" (at 50.8 147.32 0) (effects (font (size 1.27 1.27)) hide))
  (property "Datasheet" "~" (at 50.8 147.32 0) (effects (font (size 1.27 1.27)) hide)) (pin "1") (pin "2"))
 (wire (pts (xy 54.61 147.32) (xy 57.15 147.32)) (stroke (width 0) (type default)))
 (label "VSYS" (at 57.15 147.32 0) (fields_autoplaced) (effects (font (size 1.27 1.27)) (justify left bottom)))
 (wire (pts (xy 46.99 147.32) (xy 44.45 147.32)) (stroke (width 0) (type default)))
 (label "VIN" (at 44.45 147.32 180) (fields_autoplaced) (effects (font (size 1.27 1.27)) (justify right bottom)))
 (symbol (lib_id "Jumper:SolderJumper_2_Bridged") (at 50.8 165.1 0) (unit 1) (in_bom yes) (on_board yes) (dnp no)
  (property "Reference" "JP2" (at 50.8 161.8 0) (effects (font (size 1.27 1.27))))
  (property "Value" "3V3" (at 50.8 168.4 0) (effects (font (size 1.27 1.27))))
  (property "Footprint" "Jumper:SolderJumper-2_P1.3mm_Bridged_RoundedPad1.0x1.5mm" (at 50.8 165.1 0) (effects (font (size 1.27 1.27)) hide))
  (property "Datasheet" "~" (at 50.8 165.1 0) (effects (font (size 1.27 1.27)) hide)) (pin "1") (pin "2"))
 (wire (pts (xy 46.99 165.1) (xy 44.45 165.1)) (stroke (width 0) (type default)))
 (label "+3V3" (at 44.45 165.1 180) (fields_autoplaced) (effects (font (size 1.27 1.27)) (justify right bottom)))
 (wire (pts (xy 54.61 165.1) (xy 57.15 165.1)) (stroke (width 0) (type default)))
 (label "3V3_NANO" (at 57.15 165.1 0) (fields_autoplaced) (effects (font (size 1.27 1.27)) (justify left bottom)))
 (symbol (lib_id "Jumper:SolderJumper_2_Open") (at 88.9 165.1 0) (unit 1) (in_bom yes) (on_board yes) (dnp no)
  (property "Reference" "JP3" (at 88.9 161.8 0) (effects (font (size 1.27 1.27))))
  (property "Value" "RST-RUN" (at 88.9 168.4 0) (effects (font (size 1.27 1.27))))
  (property "Footprint" "Jumper:SolderJumper-2_P1.3mm_Open_RoundedPad1.0x1.5mm" (at 88.9 165.1 0) (effects (font (size 1.27 1.27)) hide))
  (property "Datasheet" "~" (at 88.9 165.1 0) (effects (font (size 1.27 1.27)) hide)) (pin "1") (pin "2"))
 (wire (pts (xy 85.09 165.1) (xy 82.55 165.1)) (stroke (width 0) (type default)))
 (label "RUN" (at 82.55 165.1 180) (fields_autoplaced) (effects (font (size 1.27 1.27)) (justify right bottom)))
 (wire (pts (xy 92.71 165.1) (xy 95.25 165.1)) (stroke (width 0) (type default)))
 (label "NANO_RST" (at 95.25 165.1 0) (fields_autoplaced) (effects (font (size 1.27 1.27)) (justify left bottom)))
 (symbol (lib_id "Device:C") (at 116.84 149.86 0) (unit 1) (in_bom yes) (on_board yes) (dnp no)
  (property "Reference" "C1" (at 120.34 148.56 0) (effects (font (size 1.27 1.27))))
  (property "Value" "10uF 10V" (at 120.34 151.16 0) (effects (font (size 1.27 1.27))))
  (property "Footprint" "Capacitor_SMD:C_0805_2012Metric" (at 116.84 149.86 0) (effects (font (size 1.27 1.27)) hide))
  (property "Datasheet" "~" (at 116.84 149.86 0) (effects (font (size 1.27 1.27)) hide)) (pin "1") (pin "2"))
 (wire (pts (xy 116.84 146.05) (xy 116.84 143.51)) (stroke (width 0) (type default)))
 (label "VSYS" (at 116.84 143.51 90) (fields_autoplaced) (effects (font (size 1.27 1.27)) (justify left bottom)))
 (wire (pts (xy 116.84 153.67) (xy 116.84 156.21)) (stroke (width 0) (type default)))
 (symbol (lib_id "power:GND") (at 116.84 156.21 0) (unit 1) (in_bom no) (on_board no) (dnp no)
  (property "Reference" "#PWR011" (at 116.84 162.56 0) (effects (font (size 1.27 1.27)) hide))
  (property "Value" "GND" (at 116.84 160.02 0) (effects (font (size 1.27 1.27))))
  (property "Footprint" "" (at 116.84 156.21 0) (effects (font (size 1.27 1.27)) hide))
  (property "Datasheet" "~" (at 116.84 156.21 0) (effects (font (size 1.27 1.27)) hide)) (pin "1"))
 (symbol (lib_id "power:PWR_FLAG") (at 127 170.18 0) (unit 1) (in_bom no) (on_board no) (dnp no)
  (property "Reference" "#FLG012" (at 127 168.275 0) (effects (font (size 1.27 1.27)) hide))
  (property "Value" "PWR_FLAG" (at 127 166.37 0) (effects (font (size 1.27 1.27))))
  (property "Footprint" "" (at 127 170.18 0) (effects (font (size 1.27 1.27)) hide))
  (property "Datasheet" "~" (at 127 170.18 0) (effects (font (size 1.27 1.27)) hide)) (pin "1"))
 (wire (pts (xy 127 170.18) (xy 127 172.72)) (stroke (width 0) (type default)))
 (label "VIN" (at 127 172.72 270) (fields_autoplaced) (effects (font (size 1.27 1.27)) (justify right bottom)))
 (symbol (lib_id "power:PWR_FLAG") (at 137.16 170.18 0) (unit 1) (in_bom no) (on_board no) (dnp no)
  (property "Reference" "#FLG013" (at 137.16 168.275 0) (effects (font (size 1.27 1.27)) hide))
  (property "Value" "PWR_FLAG" (at 137.16 166.37 0) (effects (font (size 1.27 1.27))))
  (property "Footprint" "" (at 137.16 170.18 0) (effects (font (size 1.27 1.27)) hide))
  (property "Datasheet" "~" (at 137.16 170.18 0) (effects (font (size 1.27 1.27)) hide)) (pin "1"))
 (wire (pts (xy 137.16 170.18) (xy 137.16 172.72)) (stroke (width 0) (type default)))
 (label "VSYS" (at 137.16 172.72 270) (fields_autoplaced) (effects (font (size 1.27 1.27)) (justify right bottom)))
 (symbol (lib_id "power:PWR_FLAG") (at 147.32 170.18 0) (unit 1) (in_bom no) (on_board no) (dnp no)
  (property "Reference" "#FLG014" (at 147.32 168.275 0) (effects (font (size 1.27 1.27)) hide))
  (property "Value" "PWR_FLAG" (at 147.32 166.37 0) (effects (font (size 1.27 1.27))))
  (property "Footprint" "" (at 147.32 170.18 0) (effects (font (size 1.27 1.27)) hide))
  (property "Datasheet" "~" (at 147.32 170.18 0) (effects (font (size 1.27 1.27)) hide)) (pin "1"))
 (wire (pts (xy 147.32 170.18) (xy 147.32 172.72)) (stroke (width 0) (type default)))
 (symbol (lib_id "power:GND") (at 147.32 172.72 0) (unit 1) (in_bom no) (on_board no) (dnp no)
  (property "Reference" "#PWR015" (at 147.32 179.07 0) (effects (font (size 1.27 1.27)) hide))
  (property "Value" "GND" (at 147.32 176.53 0) (effects (font (size 1.27 1.27))))
  (property "Footprint" "" (at 147.32 172.72 0) (effects (font (size 1.27 1.27)) hide))
  (property "Datasheet" "~" (at 147.32 172.72 0) (effects (font (size 1.27 1.27)) hide)) (pin "1"))
 (text "Pico W  ->  Arduino Alvik adapter (replaces the Nano ESP32)" (at 25.4 22.86 0) (effects (font (size 2 2)) (justify left top)))
 (text "Pico W is reflow/hand soldered by its castellated pads on TOP.\nNano-footprint 2x15 SMD male headers on BOTTOM plug into the Alvik.\nNet names = Nano pin name + Alvik function." (at 25.4 30.48 0) (effects (font (size 1.27 1.27)) (justify left top)))
 (text "Nano pin -> Pico GPIO   (Alvik use)\n  D1 (J1.1 ) -> GP20  (U1.26)  Alvik: UART TX -> STM32 RX | Pico UART1 TX\n  D0 (J1.2 ) -> GP21  (U1.27)  Alvik: UART RX <- STM32 TX | Pico UART1 RX\n  D2 (J1.5 ) -> GP22  (U1.29)  Alvik: STM32 BOOT0\n  D3 (J1.6 ) -> GP26  (U1.31)  Alvik: STM32 NRST\n  D4 (J1.7 ) -> GP27  (U1.32)  Alvik: NANO_CHK (EXT_CHK)\n  A4 (J1.23) -> GP6   (U1.9 )  Alvik: I2C SDA (Qwiic/Grove) | Pico I2C1 SDA\n  A5 (J1.24) -> GP7   (U1.10)  Alvik: I2C SCL (Qwiic/Grove) | Pico I2C1 SCL\n  A6 (J1.25) -> GP8   (U1.11)  Alvik: ROBOT_CHK input\n  D5 (J1.8 ) -> GP28  (U1.34)  Pico ADC2\n D13 (J1.16) -> GP1   (U1.2 )  \n  A0 (J1.19) -> GP2   (U1.4 )  \n  A1 (J1.20) -> GP3   (U1.5 )  \n  A2 (J1.21) -> GP4   (U1.6 )  \n  A3 (J1.22) -> GP5   (U1.7 )  \n  A7 (J1.26) -> GP9   (U1.12)  " (at 210.82 30.48 0) (effects (font (size 1 1)) (justify left top)))
 (text "POWER\nAlvik: VUSB pin = power/charge INPUT (from the controller's USB),\n       VIN pin  = Alvik power OUTPUT to the controller.\nUSB plugged:   Pico VBUS -> Nano VUSB pin (direct)       (powers/charges the Alvik)\n               Pico VBUS -> on-board Schottky -> VSYS    (powers the Pico)\nUSB unplugged: Alvik VIN -> D1 -> VSYS                    (Alvik powers the Pico)\nD1 keeps USB-derived VSYS from back-feeding the Alvik VIN output; the two\nsources are diode-OR'ed on VSYS. Option: 1206 0R in D1 (Nano-like, no isolation).\nVSYS 1.8-5.5 V.\nJP2 (bridged): Pico 3V3(OUT) -> Nano 3V3 pin = Alvik +3V3_EXT. Load < 300 mA.\nJP3 (open): Nano RST -> Pico RUN.  Nano B0/B1, D8-D12: not connected." (at 160.02 142.24 0) (effects (font (size 1 1)) (justify left top)))

 (sheet_instances (path "" (page "1"))))
